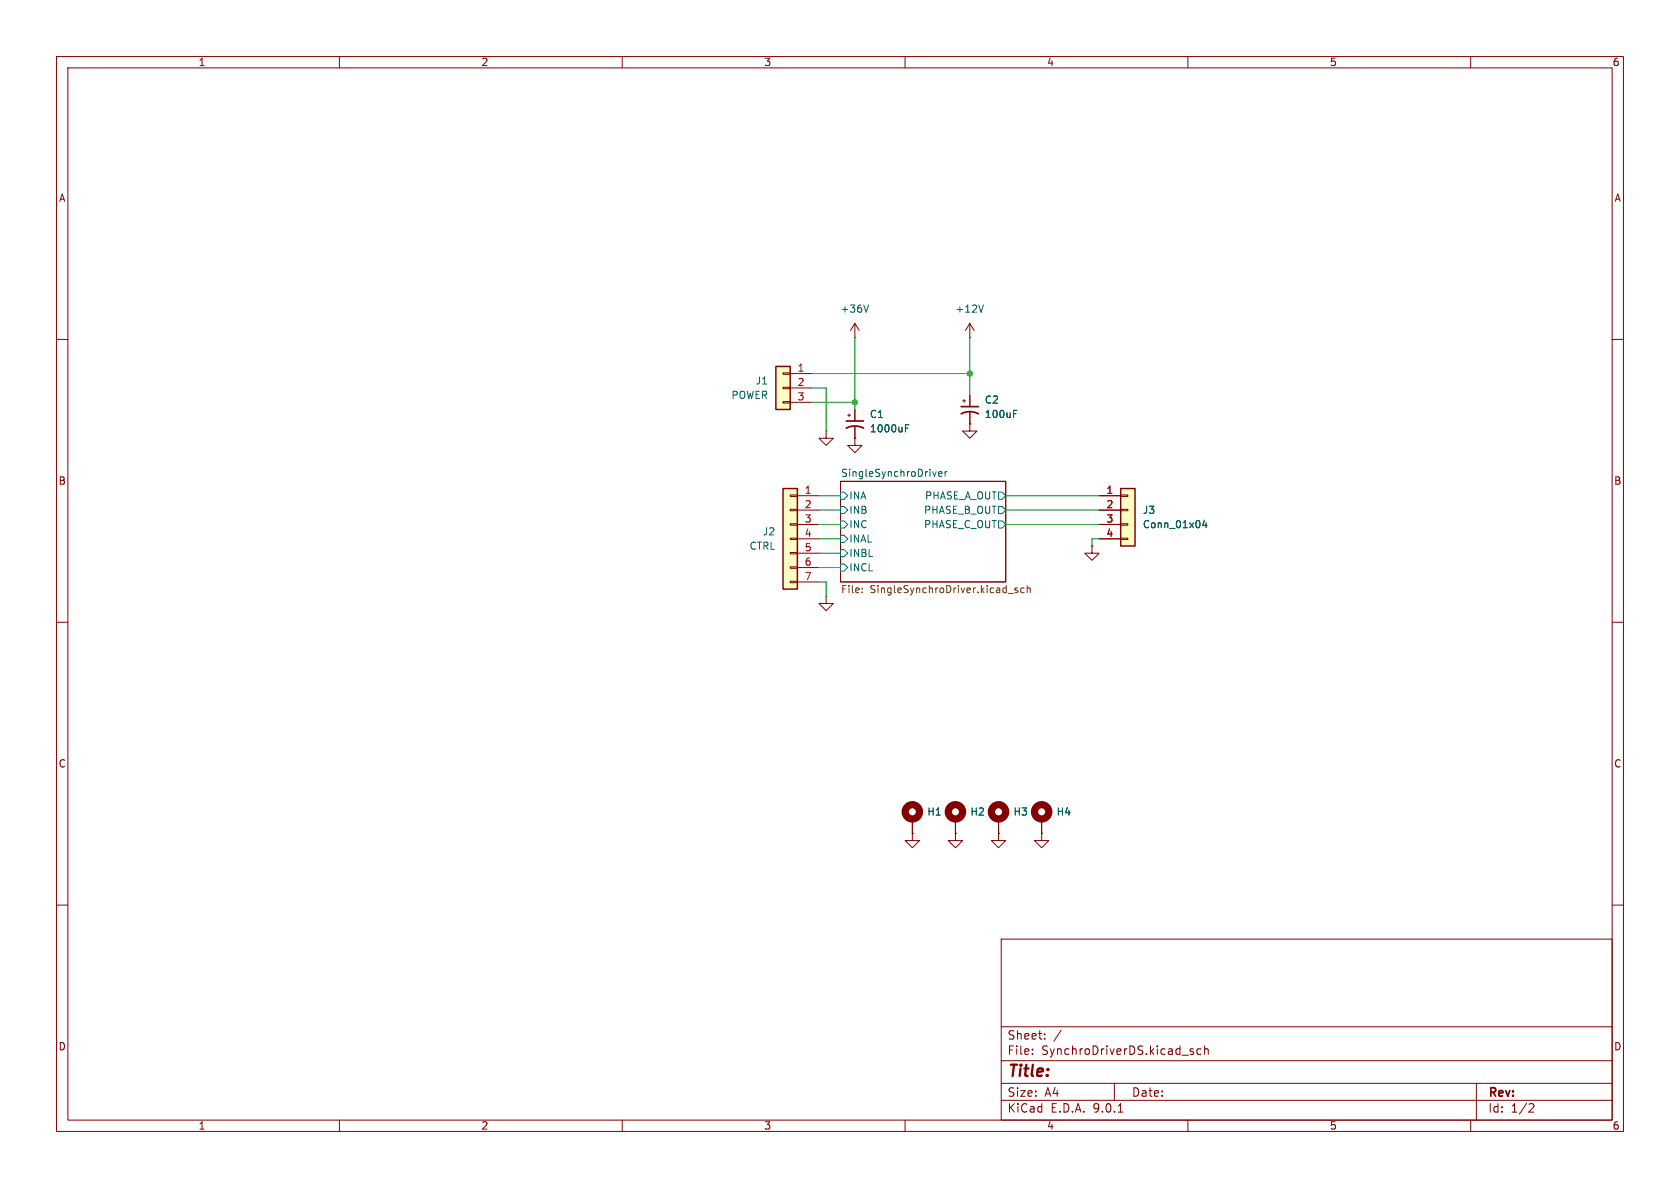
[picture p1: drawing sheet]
<svg xmlns="http://www.w3.org/2000/svg" width="297mm" height="210mm" viewBox="0 0 297 210" stroke-linecap="round" stroke-linejoin="round" font-family="sans-serif">
<g fill="none" stroke="#840000" stroke-width=".18">
<path d="M10 10h277v190h-277zM12 12h273v186h-273zM60 10v2M110 10v2M160 10v2M210 10v2M260 10v2M10 60h2M285 60h2M148.6 85.1h29.2v17.8h-29.2zM193 96.5v1.3h1.3l-1.3 1.3-1.2-1.3h1.2M193 96.5h.1"/>
<path d="M10 110h2M285 110h2M10 160h2M177 166h108v32h-108zM285 160h2M60 198v2M110 198v2M160 198v2M177 194.5h108M177 191.5h108M177 187.5h108M177 181.5h108"/>
<path d="M182.5 186.3v.1M182.5 185.5v.1M184.7 183.6v.1M184.7 182.8v.1M187.6 182.1l-1.3 2M197 191.5v3M197.7 196.6h.8M210 198v2M210.6 185.9l.4 .1v.2l-.2 .2h-.3M210.6 185.4l.4 .1M212.3 185.5l-.4-.1-.3 .3v.4l.1 .2h.6M213 185.5l.2-.1 .3 .1 .1 .9"/>
<path d="M213 184.9v1.5M260 198v2M261 191.5v6.5M270.5 195.1l.5 .1 .2 .3-1 1.1h1"/>
</g>
<g fill="none" stroke="#006464" stroke-width=".18">
<path d="M148.6 87h.6l.7 .6-.7 .7h-.6zM148.6 89.5h.6l.7 .7-.7 .6h-.6zM148.6 92.1h.6l.7 .6-.7 .6h-.6zM148.6 94.6h.6l.7 .7-.7 .6h-.6zM148.6 97.2h.6l.7 .6-.7 .6h-.6zM148.6 99.7h.6l.7 .6-.7 .7h-.6zM165.5 83.4l-.3 .8M165.9 83.8l.6-.1v-.3h-.4l-.2 .1 .1 .7h.5M167.1 83.4v.8M167.4 83.4l-.3 .2M176.5 87h.7l.6 .6-.6 .7h-.7zM176.5 89.5h.7l.6 .7-.6 .6h-.7z"/>
<path d="M176.5 92.1h.7l.6 .6-.6 .6h-.7z"/>
</g>
<path d="M152.4 104.7v.1M152.4 104v.1M178.2 104.9h1M179.9 104l-.3-.1-.2 .2 .1 .2 .4 .1v.3h-.5M181 104l-.3-.1-.3 .3 .2 .5h.4M181.6 104.1l.2-.2 .3 .1v.8M181.6 103.5v1.3" fill="none" stroke="#725600" stroke-width=".18"/>
<path d="M198.1 86.4h2.6v10.1h-2.6z" fill="#ffffc2"/>
<path d="M198.1 86.4h2.6v10.1h-2.6z" fill="none" stroke="#840000" stroke-width=".25"/>
<g fill="none" stroke="#840000" stroke-width=".18">
<path d="M151.1 59.7h.1M151.1 57.2l.8 1.2M151.1 57.2l-.7 1.2M151.1 57.2v2.5M171.4 59.7h.1M171.4 57.2l.8 1.2M171.4 57.2l-.7 1.2M171.4 57.2v2.5M146 76.2v1.3h-1.2l1.2 1.2 1.3-1.2h-1.3M146 76.2h.1M194.3 87.6h3.8M194.3 90.2h3.8"/>
<path d="M194.3 92.7h3.8M194.3 95.3h3.8M198.1 87.5h1.3v.3h-1.3zM198.1 90h1.3v.3h-1.3zM198.1 92.6h1.3v.2h-1.3zM198.1 95.1h1.3v.3h-1.3zM146 105.4v1.3h1.3l-1.3 1.3-1.2-1.3h1.2M146 105.4h.1M184.1 147.3v1.3h1.3l-1.3 1.3-1.2-1.3h1.2M184.1 147.3h.1"/>
</g>
<path d="M153.5 53.9l-.4 1.3M173.9 53.9l-.5 1.3M212.9 92l-.3 .9h.8M213.2 92.4v.9" fill="none" stroke="#006464" stroke-width=".18"/>
<path d="M138.4 86.4h2.6v17.7h-2.6z" fill="#ffffc2"/>
<path d="M138.4 86.4h2.6v17.7h-2.6z" fill="none" stroke="#840000" stroke-width=".25"/>
<g fill="none" stroke="#840000" stroke-width=".18">
<path d="M139.7 87.5h1.3v.3h-1.3zM139.7 90h1.3v.3h-1.3zM139.7 92.6h1.3v.2h-1.3zM139.7 95.1h1.3v.3h-1.3zM139.7 97.7h1.3v.2h-1.3zM141 87.6h3.8M141 90.2h3.8M141 92.7h3.8M141 95.3h3.8M141 97.8h3.8M139.7 100.2h1.3v.3h-1.3zM139.7 102.7h1.3v.3h-1.3z"/>
<path d="M141 100.3h3.8M141 102.9h3.8"/>
</g>
<path d="M137.2 64.8h2.5v7.6h-2.5z" fill="#ffffc2"/>
<path d="M137.2 64.8h2.5v7.6h-2.5z" fill="none" stroke="#840000" stroke-width=".25"/>
<g fill="none" stroke="#840000" stroke-width=".18">
<path d="M138.4 65.9h1.3v.3h-1.3zM138.4 68.5h1.3v.2h-1.3zM138.4 71h1.3v.2h-1.3zM139.7 66h3.8M139.7 68.6h3.8M139.7 71.1h3.8M149.9 73.4h.5M150.1 73.2v.5M151.1 77.5v1.2h-1.2l1.2 1.3 1.3-1.3h-1.3M151.1 77.5h.1M151.1 72.4v2M151.1 75.4v2.1"/>
<path d="M170.2 70.9h.5M170.4 70.6v.5M171.4 74.9v1.3h-1.2l1.2 1.3 1.3-1.3h-1.3M171.4 74.9h.1M171.4 69.9v2M171.4 72.9v2M193 96.5h.1M194.3 87.6h3.8M194.3 90.2h3.8M194.3 92.7h3.8M194.3 95.3h3.8M161.3 147.3v1.3h1.3l-1.3 1.3-1.3-1.3h1.3"/>
<path d="M161.3 147.3h.1M161.3 144.8v2.5M168.9 147.3v1.3h1.3l-1.3 1.3-1.3-1.3h1.3M168.9 147.3h.1M168.9 144.8v2.5M176.5 147.3v1.3h1.3l-1.3 1.3-1.2-1.3h1.2M176.5 147.3h.1M176.5 144.8v2.5M184.1 147.3h.1M184.1 144.8v2.5"/>
</g>
<g fill="none" stroke="#840000" stroke-width="1.3">
<circle cx="161.3" cy="143.5" r="1.27"/>
<circle cx="168.9" cy="143.5" r="1.27"/>
<circle cx="176.5" cy="143.5" r="1.27"/>
<circle cx="184.1" cy="143.5" r="1.27"/>
</g>
<path d="M149.6 75.7a3.2 3.2 0 0 1 3.1 0M149.6 74.4h3.1M169.9 73.2a3.2 3.2 0 0 1 3.1 0M169.9 71.9h3.1" fill="none" stroke="#840000" stroke-width=".3"/>
<path d="M160.1 75.7h.4M160.1 75.1h.6M179.2 73.1h.4M179.2 72.5h.6M212.9 92l-.3 .9h.8M213.2 92.4v.9" fill="none" stroke="#006464" stroke-width=".18"/>
<g fill="none" stroke="#009600" stroke-width=".18">
<path d="M151.1 59.7v12.7M171.4 59.7v10.2M143.5 68.6h2.5v7.6M143.5 71.1h7.6M143.5 66h27.9M144.8 90.2h3.8M144.8 92.7h3.8M144.8 95.3h3.8M144.8 87.6h3.8M144.8 97.8h3.8M177.8 90.2h16.5M177.8 92.7h16.5"/>
<path d="M177.8 87.6h16.5M194.3 95.3h-1.3v1.2M144.8 102.9h1.2v2.5M144.8 100.3h3.8"/>
</g>
<g fill="#009600" stroke="#009600" stroke-width=".18">
<circle cx="171.4" cy="66" r=".46"/>
<circle cx="151.1" cy="71.1" r=".46"/>
</g>
<text font-size="2.8" fill="#840000" x="178" y="190.9">Title:</text>
<g font-size="2.1" fill="#840000">
<text x="178" y="184">Sheet:</text>
<text x="178" y="186.7">File:</text>
<text x="184.1" y="186.7">SynchroDriverDS.kicad_sch</text>
<text x="178" y="196.9">KiCad</text>
<text x="178" y="194.1">Size:</text>
<text x="184.7" y="194.1">A4</text>
<text x="185.7" y="196.9">E.D.A.</text>
<text x="193.3" y="196.9">9.0.1</text>
<text x="200" y="194.1">Date:</text>
<text x="263" y="194.3">Rev:</text>
<text x="263" y="196.9">Id:</text>
<text x="267.1" y="196.9">1/2</text>
</g>
<g font-size="1.8" fill="#840000">
<text x="35" y="11.9">1</text>
<text x="85" y="11.9">2</text>
<text x="135" y="11.9">3</text>
<text x="185" y="11.9">4</text>
<text x="235" y="11.9">5</text>
<text x="285" y="11.9">6</text>
<text x="10.3" y="35.9">A</text>
<text x="285.3" y="35.9">A</text>
<text x="10.3" y="85.9">B</text>
<text x="285.3" y="85.9">B</text>
<text x="10.3" y="135.9">C</text>
<text x="285.3" y="135.9">C</text>
<text x="10.3" y="185.9">D</text>
<text x="285.3" y="185.9">D</text>
<text x="35" y="199.9">1</text>
<text x="85" y="199.9">2</text>
<text x="135" y="199.9">3</text>
<text x="185" y="199.9">4</text>
<text x="235" y="199.9">5</text>
<text x="285" y="199.9">6</text>
</g>
<g font-size="1.8" fill="#006464">
<text x="148.5" y="55.5">+36V</text>
<text x="168.8" y="55.5">+12V</text>
<text x="129.2" y="70.7">POWER</text>
<text x="133.5" y="68.2">J1</text>
<text x="174" y="71.6">C2</text>
<text x="153.7" y="74.1">C1</text>
<text x="153.7" y="76.6">1000uF</text>
<text x="174" y="74.1">100uF</text>
<text x="148.6" y="84.4">SingleSynchroDriver</text>
<text x="150.1" y="88.5">INA</text>
<text x="163.4" y="88.5">PHASE_A_OUT</text>
<text x="134.8" y="94.8">J2</text>
<text x="150.1" y="91">INB</text>
<text x="150.1" y="93.6">INC</text>
<text x="163.3" y="91">PHASE_B_OUT</text>
<text x="163.3" y="93.6">PHASE_C_OUT</text>
<text x="201.9" y="91">J3</text>
<text x="201.9" y="93.6">Conn_01x04</text>
<text x="132.4" y="97.4">CTRL</text>
<text x="150.1" y="96.1">INAL</text>
<text x="150.1" y="98.7">INBL</text>
<text x="150.1" y="101.2">INCL</text>
<text x="163.8" y="144.4">H1</text>
<text x="171.5" y="144.4">H2</text>
<text x="179.1" y="144.4">H3</text>
<text x="186.7" y="144.4">H4</text>
</g>
<g font-size="1.8" fill="#a90000">
<text x="140.9" y="65.8">1</text>
<text x="140.9" y="68.3">2</text>
<text x="140.9" y="70.9">3</text>
<text x="142.2" y="87.4">1</text>
<text x="142.2" y="89.9">2</text>
<text x="195.5" y="87.4">1</text>
<text x="195.5" y="89.9">2</text>
<text x="142.2" y="92.5">3</text>
<text x="142.2" y="95">4</text>
<text x="195.5" y="92.5">3</text>
<text x="195.5" y="95">4</text>
<text x="142.2" y="97.5">5</text>
<text x="142.2" y="100.1">6</text>
<text x="142.2" y="102.6">7</text>
</g>
<g font-size="1.8" fill="#725600">
<text x="148.6" y="105.2">File:</text>
<text x="153.8" y="105.2">SingleSynchroDriver.kicad_sch</text>
</g>
</svg>
